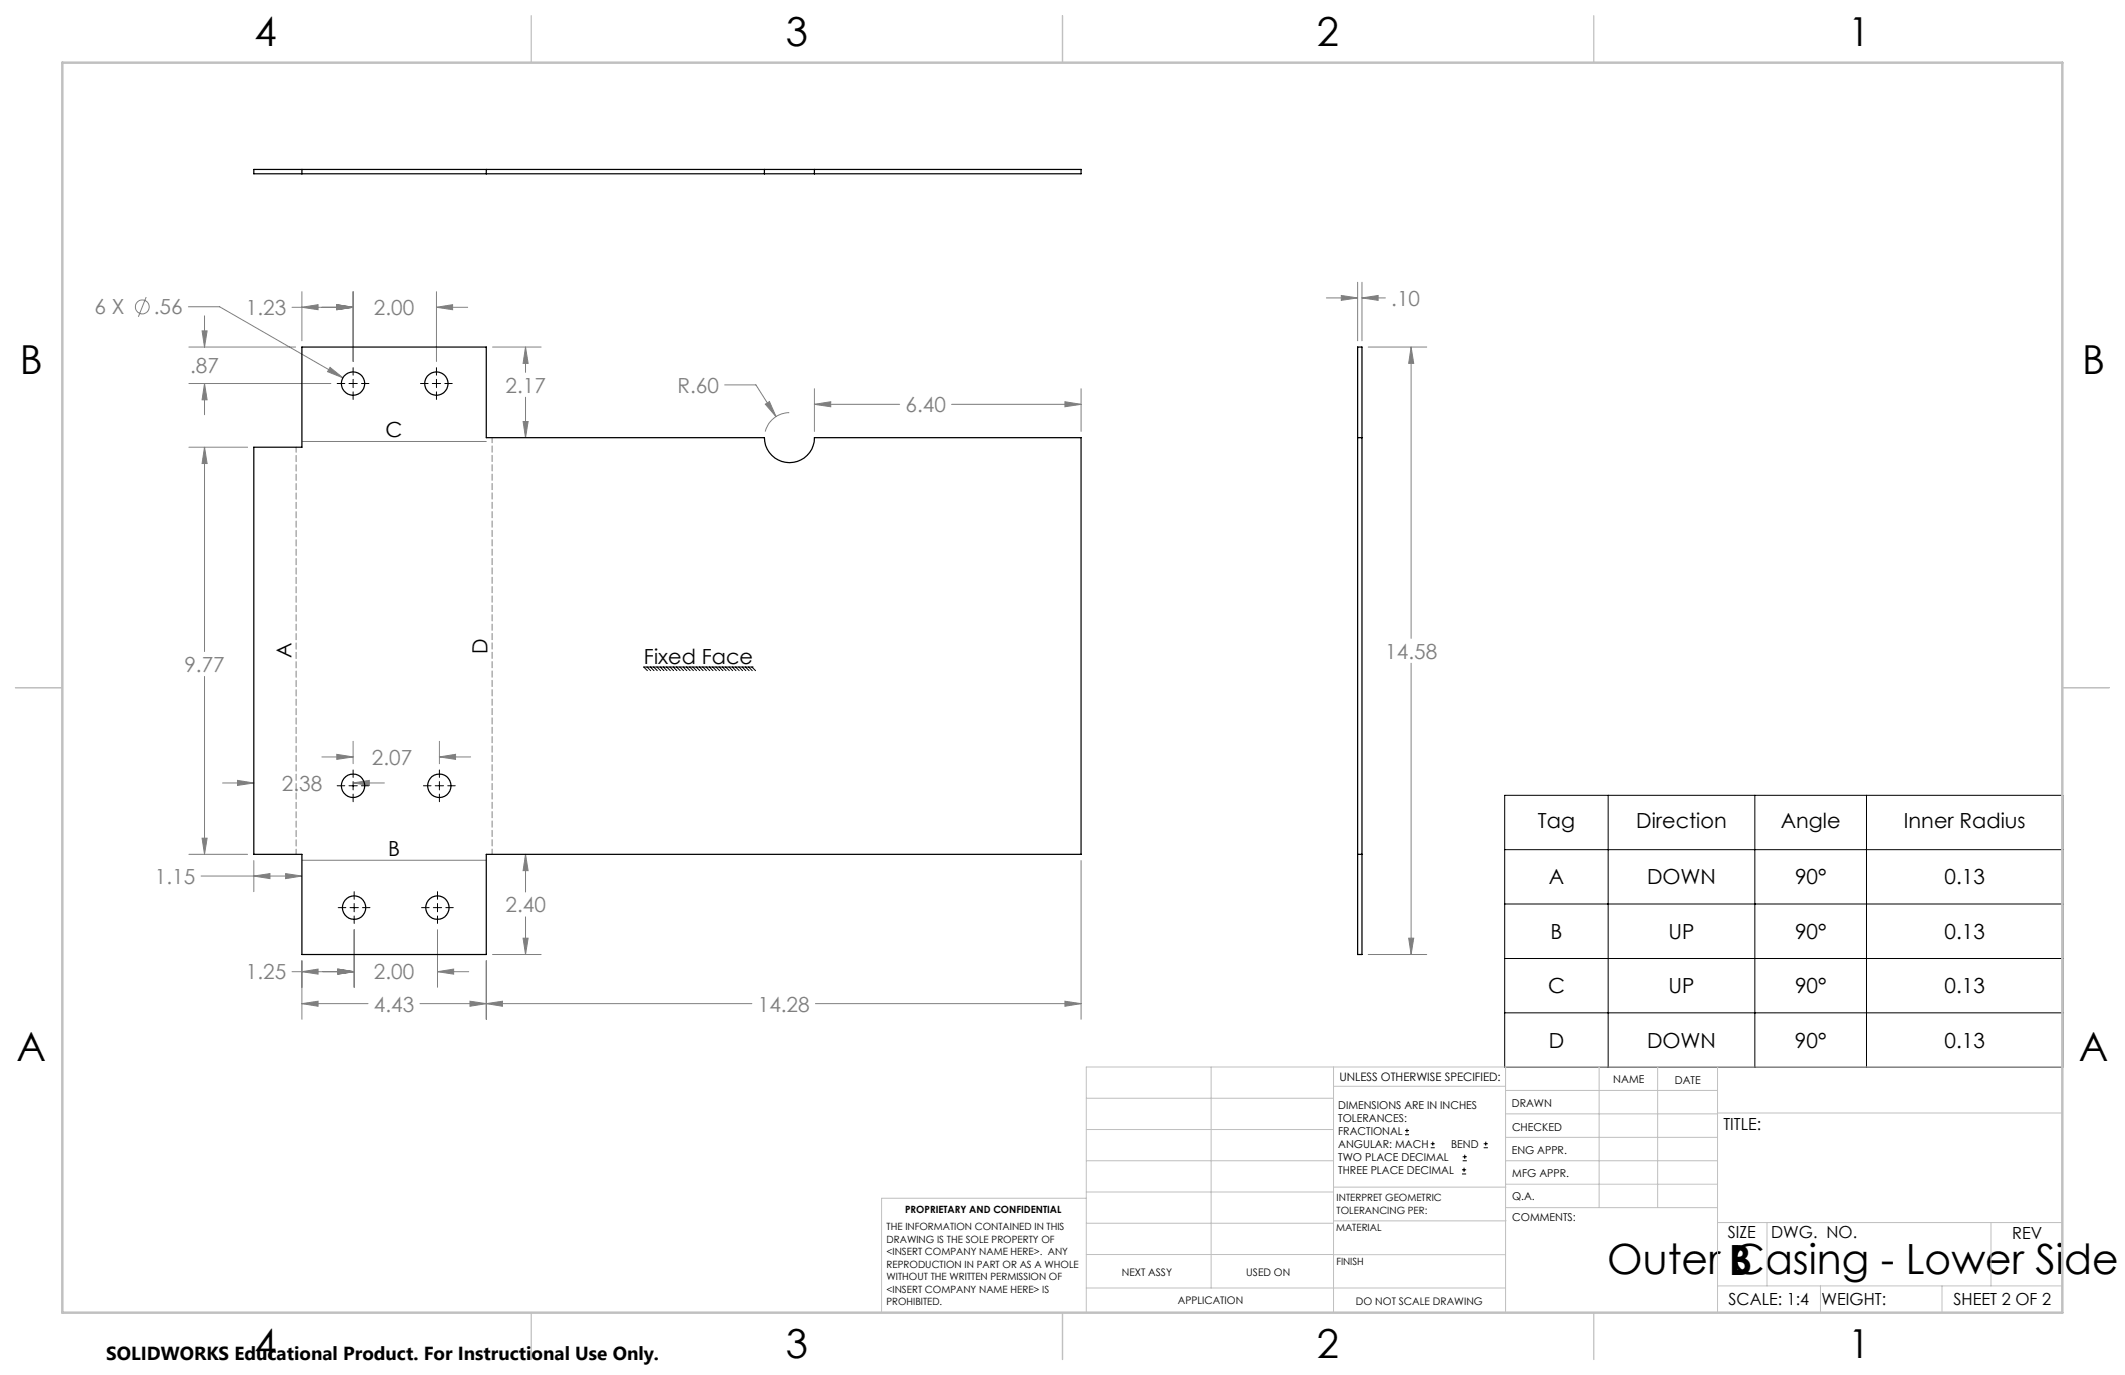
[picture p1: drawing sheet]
<svg xmlns="http://www.w3.org/2000/svg" width="432mm" height="279mm" viewBox="0 0 432 279" stroke-linecap="round" stroke-linejoin="round" font-family="sans-serif">
<g fill="none" stroke="#808080" stroke-width=".2">
<path d="M61.3 59.3v10M71.8 59.3v14.1M88.7 59.3v14.1M275.9 57.4v11.9M276.8 57.4v11.9M29.7 60.4l-1.6 4M38.3 62.3h6.3l25.1 14.5M38.4 77.9h28.8M38.4 70.5h21.7M41.1 67.2h1l-.5 3.3zM41.6 77.9l.5 3.3h-1zM41.6 64.2v6.3"/>
<path d="M41.6 77.9v6.4M59.3 62.4h12.5M61.3 62.4l3.3-.5v1zM67.1 74.6l2.6 2.2-3.1-1.3zM68.4 61.9l3.4 .5-3.4 .5zM88.7 62.4l3.3-.5v1zM88.7 62.4h6.3M100.1 70.5h9.9M106.8 70.5l.5 3.3h-1zM106.8 70.5v5.2M147.2 78.2h6.4l4.1 6.5M165.5 79v8.7"/>
<path d="M219.7 79v8.7M269.5 60.5h6.4M272.6 60l3.3 .5-3.3 .5zM276.8 60.5l3.2-.5v1zM276.8 60.5h4.7M278 70.5h11.9M286.7 70.5l.6 3.3h-1.1zM286.7 70.5v59.2M38.4 90.9h11.9M41.6 90.9l.5 3.3h-1zM41.6 90.9v41.5M61.3 89.7h37.5"/>
<path d="M106.3 85.7h1l-.5 3.2zM106.8 80.7v8.2M155.5 82.1l.9-.5 1.3 3.1zM160.4 83.9a5.1 5.1 0 0 0-4.9 3.8M165.5 82.2l3.3-.6v1.1zM165.5 82.2h17.3M193.4 82.2h26.3M216.4 81.6l3.3 .6-3.3 .5zM41.6 137.4v36.2M286.7 134.8v59.2M45.2 159.1h6.4M48.3 158.6l3.3 .5-3.3 .5z"/>
<path d="M65.4 153.8h6.4M68.4 153.3l3.4 .5-3.4 .5zM71.8 159.1l3.2-.5v1zM71.8 150.6v4.6M71.8 159.1h6.3M89.3 153.8l3.3-.5v1zM89.3 150.6v4.6M89.3 153.8h6.3M38.4 173.6h11.9M40.9 178h20.4M41.1 170.3h1l-.5 3.3zM51.6 178l3.3-.5v1z"/>
<path d="M51.6 174.9v6.3M58 177.5l3.3 .5-3.3 .5zM61.3 174.8h37.5M106.8 173.6l.5 3.3h-1zM106.8 173.6v7.7M219.7 174.9v32.2M59.3 197.4h12.7M61.3 197.4l3.3-.5v1zM61.3 195.2v11.9M68.7 196.9l3.3 .5-3.3 .5zM72 188.9v11.7M88.9 197.4l3.3-.5v1z"/>
<path d="M88.9 188.9v11.7M88.9 197.4h6.3M98.8 195.2v11.9M100.1 194h9.9M106.3 190.6h1l-.5 3.4zM106.8 186.3v7.7M278 194h11.9M286.2 190.6h1.1l-.6 3.4zM61.3 203.9l3.3-.5v1.1zM61.3 203.9h13.5M85.3 203.9h67.5M95.5 203.4l3.3 .5-3.3 .6z"/>
<path d="M98.8 203.9l3.3-.5v1.1zM165.7 203.9h54M216.4 203.4l3.3 .5-3.3 .6z"/>
<circle cx="28.9" cy="62.4" r="1.42"/>
</g>
<g fill="none" stroke="#000" stroke-width=".2">
<path d="M68.5 77.9h1.6M70.9 77.9h1.7M71.8 74.7v1.5M71.8 77.1v1.7M71.8 79.6v1.6M73.4 77.9h1.6M85.4 77.9h1.6M87.8 77.9h1.7M88.7 74.7v1.5M88.7 77.1v1.7M88.7 79.6v1.6M90.4 77.9h1.5"/>
<path d="M131.5 135.5l.7 .8M132.2 135.5l.7 .8M132.8 135.5l.8 .8M133.5 135.5l.7 .8M134.2 135.5l.7 .8M134.8 135.5l.7 .8M135.5 135.5l.7 .8M136.1 135.5l.8 .8M136.8 135.5l.7 .8M137.5 135.5l.7 .8M138.1 135.5l.8 .8M138.8 135.5l.8 .8"/>
<path d="M139.5 135.5l.7 .8M140.2 135.5l.7 .8M140.8 135.5l.7 .8M141.5 135.5l.7 .8M142.1 135.5l.8 .8M142.8 135.5l.7 .8M143.5 135.5l.7 .8M144.1 135.5l.8 .8M144.8 135.5l.8 .8M145.5 135.5l.7 .8M146.1 135.5l.8 .8M146.8 135.5l.7 .8"/>
<path d="M147.5 135.5l.7 .8M148.1 135.5l.8 .8M148.8 135.5l.7 .8M149.5 135.5l.7 .8M150.1 135.5l.8 .8M150.8 135.5l.8 .8M151.5 135.5l.7 .8M152.1 135.5l.8 .8M152.8 135.5l.7 .8M153 135.5h-22.2l.8 .8M68.5 159.7h1.6M70.9 159.7h1.7"/>
<path d="M71.8 156.5v1.5M71.8 158.8v1.7M73.4 159.7h1.6M86 159.7h1.6M88.4 159.7h1.7M89.3 156.5v1.5M89.3 158.8v1.7M91 159.7h1.5M71.8 161.4v1.5M89.3 161.4v1.5M305.8 161.6h113.4v55.3h-113.4zM305.8 172.6h113.4"/>
<path d="M326.8 161.6v55.3M356.6 161.6v55.3M379.3 161.6v55.3M68.7 184.4h1.6M71.1 184.4h1.7M72 181.2v1.5M72 183.6v1.7M72 186.1v1.5M73.7 184.4h1.5M85.7 184.4h1.5M88.1 184.4h1.6M88.9 181.2v1.5"/>
<path d="M88.9 183.6v1.7M88.9 186.1v1.5M90.6 184.4h1.5M305.8 183.7h113.4M305.8 194.8h113.4M305.8 205.8h113.4M285.5 230.6h.8M285.5 229.7h.8M285.9 229.3v.9M290.7 233.2h.8M290.7 232.4h.8M291.1 232v.8"/>
<path d="M297.1 238.5h.8M297.1 237.7h.8M297.2 235.9h.9M297.2 235.1h.9M297.5 237.3v.8M297.6 234.6v.9M301.5 233.2h.8M301.5 232.4h.8M301.9 232v.8"/>
</g>
<path d="M60.2 90.9v82.7M100 88.9v84.7" fill="none" stroke="#808080" stroke-width=".2" stroke-dasharray="1.3 .6" stroke-dashoffset=".2"/>
<g fill="none" stroke="#c0c0c0" stroke-width=".2">
<path d="M246.1 216.8v44.9M271 216.8v49.9M305.9 216.8v49.9M324.9 216.8v28.6M336.8 216.8v28.6M349 216.8v49.9M419.1 216.8h-198.4v49.9M220.7 235.9h50.3M220.7 229.5h50.3M220.7 223.2h50.3M271 220.7h34.9M305.9 231.1h43.1"/>
<path d="M305.9 226.3h43.1M305.9 221.6h43.1M305.9 235.9h43.1M349 226.2h70.1M220.7 248.6h50.3M220.7 242.2h50.3M220.7 254.9h50.3M220.7 243.5h-41.6v23.2M271 255h34.9M271 248.1h35M271 241.2h35M305.9 240.6h43.1"/>
<path d="M306 245.4h43M349 248.4h70.1M359.1 248.4v12.9M404.6 248.4v12.9M220.7 261.7h85.2M349 261.3h70.1M369.9 261.3v5.4M394.6 261.3v5.4"/>
</g>
<path d="M108 3.2v9.5M215.9 3.2v9.5M323.8 3.2v9.5M3.1 139.7h9.6M419.1 139.7h9.5M108 266.7v9.6M215.9 266.7v9.6M323.8 266.7v9.6" fill="none" stroke="#c0c0c0" stroke-width=".25"/>
<path d="M12.7 12.7h406.4v254h-406.4z" fill="none" stroke="#c0c0c0" stroke-width=".5"/>
<path d="M67.1 74.6l-.5 .9 3.1 1.3zM68.4 61.9l3.4 .5-3.4 .5zM88.7 62.4l3.3-.5v1zM68.4 61.9l3.4 .5-3.4 .5zM61.3 62.4l3.3-.5v1zM41.6 77.9l.5 3.3h-1zM41.1 67.2h1l-.5 3.3zM155.5 82.1l2.2 2.6-1.3-3.1zM216.4 81.6l3.3 .6-3.3 .5zM165.5 82.2l3.3-.6v1.1zM216.4 203.4l3.3 .5-3.3 .6zM98.8 203.9l3.3-.5v1.1zM41.1 170.3h1l-.5 3.3zM41.6 90.9l.5 3.3h-1zM58 177.5l3.3 .5-3.3 .5zM51.6 178l3.3-.5v1zM95.5 203.4l3.3 .5-3.3 .6zM61.3 203.9l3.3-.5v1.1zM106.8 173.6l.5 3.3h-1zM106.3 190.6h1l-.5 3.4zM106.8 70.5l.5 3.3h-1zM106.3 85.7h1l-.5 3.2zM48.3 158.6l3.3 .5-3.3 .5zM71.8 159.1l3.2-.5v1zM68.4 153.3l3.4 .5-3.4 .5zM89.3 153.8l3.3-.5v1zM68.7 196.9l3.3 .5-3.3 .5zM88.9 197.4l3.3-.5v1zM68.7 196.9l3.3 .5-3.3 .5zM61.3 197.4l3.3-.5v1zM276.8 60.5l3.2-.5v1zM272.6 60l3.3 .5-3.3 .5zM286.7 70.5l.6 3.3h-1.1zM286.2 190.6h1.1l-.6 3.4z" fill="#808080"/>
<g fill="none" stroke="#000" stroke-width=".25">
<path d="M61.3 34.4v.9M98.8 34.4v.9M155.3 34.4h10.2M155.3 35.3h10.2M155.3 34.4h-103.7v.9h103.7M155.3 34.4v.9M165.5 34.4h54.2v.9h-54.2M165.5 34.4v.9M61.3 70.5h37.5v18.4h56.5a5.1 5.1 0 0 0 5.1 5.1 5.1 5.1 0 0 0 5.1-5.1h54.2v84.7h-120.9v20.4h-37.5v-20.4h-9.7v-82.7h9.7zM275.9 70.5h.9v123.5h-.9zM275.9 88.9h.9M275.9 173.6h.9"/>
<circle cx="71.7" cy="77.9" r="2.38"/>
<circle cx="88.7" cy="77.9" r="2.38"/>
<circle cx="71.7" cy="159.7" r="2.38"/>
<circle cx="89.3" cy="159.7" r="2.39"/>
<circle cx="71.9" cy="184.4" r="2.37"/>
<circle cx="88.9" cy="184.4" r="2.37"/>
</g>
<g font-size="8.5">
<text x="326.6" y="258.9">Outer Casing - Lower Side</text>
<text x="351.3" y="259">B</text>
</g>
<g font-size="8.1">
<text x="51.7" y="9.3">4</text>
<text x="159.7" y="9.3">3</text>
<text x="267.6" y="9.3">2</text>
<text x="375.6" y="9.3">1</text>
<text x="4" y="76">B</text>
<text x="423.1" y="76">B</text>
<text x="3.3" y="215.7">A</text>
<text x="422.4" y="215.7">A</text>
<text x="51.7" y="276">4</text>
<text x="159.7" y="276">3</text>
<text x="267.6" y="276">2</text>
<text x="375.6" y="276">1</text>
</g>
<g font-size="4.2" fill="#808080">
<text x="19.2" y="63.9">6 X</text>
<text x="31.3" y="63.9">.56</text>
<text x="50" y="64">1.23</text>
<text x="76" y="64">2.00</text>
<text x="282.7" y="62.1">.10</text>
<text x="38.7" y="75.8">.87</text>
<text x="102.7" y="79.8">2.17</text>
<text x="137.7" y="79.8">R.60</text>
<text x="184" y="83.7">6.40</text>
<text x="37.5" y="136.5">9.77</text>
<text x="281.5" y="133.8">14.58</text>
<text x="75.6" y="155.4">2.07</text>
<text x="57.3" y="160.7">2.38</text>
<text x="31.5" y="179.6">1.15</text>
<text x="102.7" y="185.4">2.40</text>
<text x="50" y="199">1.25</text>
<text x="76" y="199">2.00</text>
<text x="76" y="205.5">4.43</text>
<text x="154" y="205.5">14.28</text>
</g>
<g font-size="4.2">
<text x="78.4" y="88.8">C</text>
<text x="59.2" y="133.8" transform="rotate(-90 59.2 133.8)">A</text>
<text x="99.1" y="132.8" transform="rotate(-90 99.1 132.8)">D</text>
<text x="130.9" y="134.9">Fixed Face</text>
<text x="78.9" y="173.9">B</text>
<text x="312.5" y="168.2">Tag</text>
<text x="332.5" y="168.2">Direction</text>
<text x="361.9" y="168.2">Angle</text>
<text x="386.9" y="168.2">Inner Radius</text>
<text x="314.7" y="179.7">A</text>
<text x="334.7" y="179.7">DOWN</text>
<text x="364.8" y="179.7">90°</text>
<text x="395.1" y="179.7">0.13</text>
<text x="315.1" y="190.7">B</text>
<text x="339.1" y="190.7">UP</text>
<text x="364.7" y="190.7">90°</text>
<text x="395.1" y="190.7">0.13</text>
<text x="314.6" y="201.8">C</text>
<text x="339.1" y="201.8">UP</text>
<text x="364.7" y="201.8">90°</text>
<text x="395.1" y="201.8">0.13</text>
<text x="314.7" y="212.9">D</text>
<text x="334.7" y="212.9">DOWN</text>
<text x="364.7" y="212.9">90°</text>
<text x="395.1" y="212.9">0.13</text>
</g>
<text font-size="3.8" x="21.6" y="276.3">SOLIDWORKS Educational Product. For Instructional Use Only.</text>
<g font-size="3.4">
<text x="350.2" y="229.5">TITLE:</text>
<text x="351.1" y="251.6">SIZE</text>
<text x="359.9" y="251.6">DWG. NO.</text>
<text x="408.9" y="251.7">REV</text>
<text x="351.2" y="265.2">SCALE: 1:4</text>
<text x="370.1" y="265.3">WEIGHT:</text>
<text x="396.9" y="265.2">SHEET 2 OF 2</text>
</g>
<text font-size="2.4" x="272.2" y="219.7">UNLESS OTHERWISE SPECIFIED:</text>
<g font-size="2.2">
<text x="327.8" y="220.1">NAME</text>
<text x="340.3" y="220.2">DATE</text>
<text x="271.9" y="225.3">DIMENSIONS ARE IN INCHES</text>
<text x="271.9" y="227.9">TOLERANCES:</text>
<text x="307.2" y="224.9">DRAWN</text>
<text x="271.9" y="230.6">FRACTIONAL</text>
<text x="271.9" y="233.2">ANGULAR: MACH</text>
<text x="294.9" y="233.2">BEND</text>
<text x="307.3" y="229.8">CHECKED</text>
<text x="271.9" y="235.9">TWO PLACE DECIMAL</text>
<text x="271.9" y="238.5">THREE PLACE DECIMAL</text>
<text x="307.2" y="234.5">ENG APPR.</text>
<text x="307.3" y="239.2">MFG APPR.</text>
<text x="307.3" y="243.9">Q.A.</text>
<text x="307.3" y="248.1">COMMENTS:</text>
</g>
<g font-size="2.1">
<text x="227.9" y="259.2">NEXT ASSY</text>
<text x="253.3" y="259.2">USED ON</text>
<text x="239.3" y="265">APPLICATION</text>
<text x="275.5" y="265.1">DO NOT SCALE DRAWING</text>
</g>
<g font-size="2">
<text x="271.6" y="244.1">INTERPRET GEOMETRIC</text>
<text x="180.2" y="250">THE INFORMATION CONTAINED IN THIS</text>
<text x="183.9" y="246.4">PROPRIETARY AND CONFIDENTIAL</text>
<text x="271.5" y="250.2">MATERIAL</text>
<text x="271.6" y="246.6">TOLERANCING PER:</text>
<text x="180.2" y="252.5">DRAWING IS THE SOLE PROPERTY OF</text>
<text x="180.2" y="255.1">&lt;INSERT COMPANY NAME HERE&gt;. ANY</text>
<text x="180.2" y="257.6">REPRODUCTION IN PART OR AS A WHOLE</text>
<text x="271.5" y="257">FINISH</text>
<text x="180.2" y="260.1">WITHOUT THE WRITTEN PERMISSION OF</text>
<text x="180.2" y="262.6">&lt;INSERT COMPANY NAME HERE&gt; IS</text>
<text x="180.2" y="265.2">PROHIBITED.</text>
</g>
</svg>
